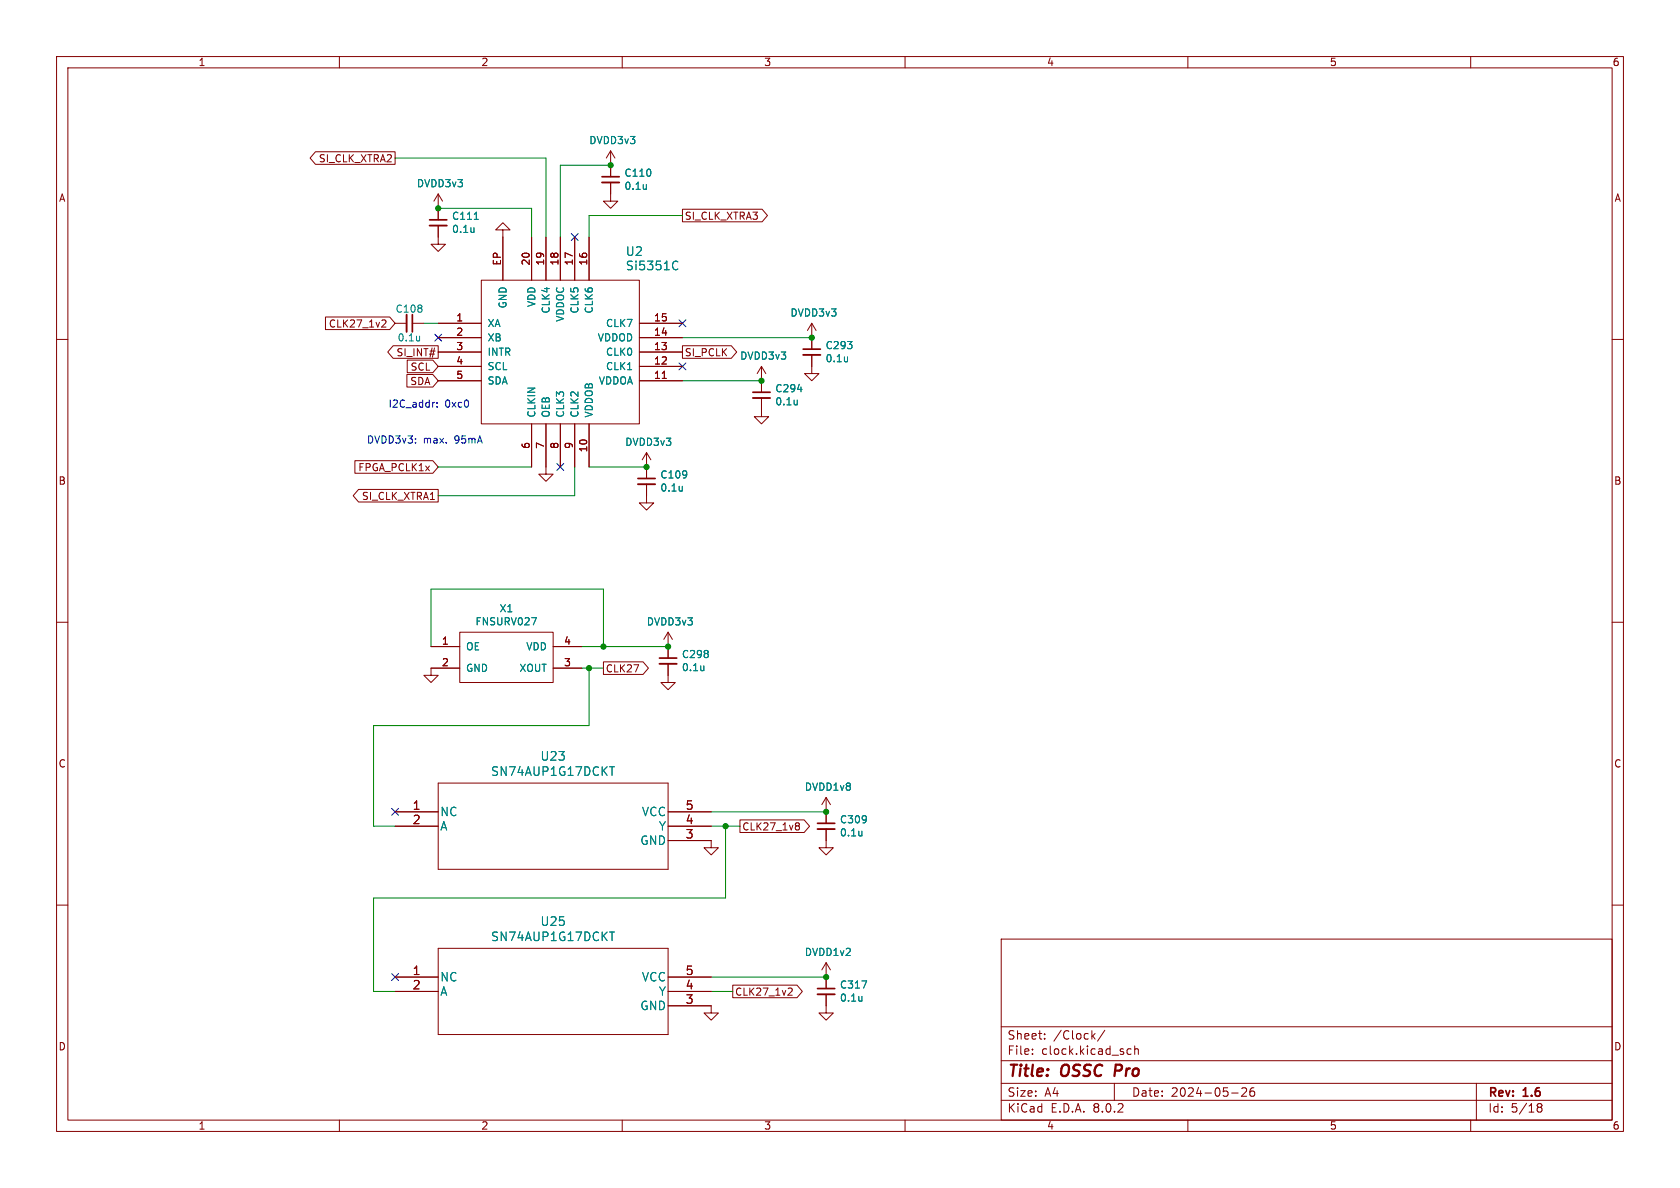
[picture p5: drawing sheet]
<svg xmlns="http://www.w3.org/2000/svg" width="297mm" height="210mm" viewBox="0 0 297 210" stroke-linecap="round" stroke-linejoin="round" font-family="sans-serif">
<g fill="none" stroke="#840000" stroke-width=".18">
<path d="M10 10h277v190h-277zM12 12h273v186h-273zM60 10v2M110 10v2M160 10v2M210 10v2M260 10v2M55.8 26.8h14v2.3h-14l-1-1.2zM77.5 39.9v3.3h1.2l-1.2 1.3-1.3-1.3h1.3M77.5 34.3v4.6M77.5 34.3l-.8 1.3M77.5 34.3l.7 1.3"/>
<path d="M107.9 32.3v3.3h1.3l-1.3 1.2-1.2-1.2h1.2M107.9 26.7l-.7 1.2M107.9 26.7v4.5M107.9 26.7l.8 1.2M120.6 37h14.1l1 1.1-1 1.1h-14.1zM10 60h2M57.5 56h11.4l.9 1.2-.9 1.1h-11.4zM67.7 56.6h.4l.1 .3-.7 .9h.7M69.8 57.2h2.1M72.9 57.2h2M77.5 57.2h7.6M77.5 59.7h7.6"/>
<path d="M85.1 49.5h27.9v25.4h-27.9zM88.9 40.6h1.3l-1.3-1.2-1.3 1.2h1.3v8.9M94 41.9v7.6M96.5 41.9v7.6M99.1 41.9v7.6M101.6 41.9v7.6M104.1 41.9v7.6M113 57.2h7.6M113 59.7h7.6M143.5 57.2l-.8 1.2M143.5 57.2v4.5M143.5 57.2l.8 1.2"/>
<path d="M285 60h2M69.5 61.1h8v2.2h-8l-1-1.1zM71.9 66.2h4.6l1 1.1-1 1.1h-4.6zM72 63.7h4.5l1 1.1-1 1.1h-4.5zM77.5 67.3h7.6M77.5 64.8h7.6M77.5 62.2h7.6M94 74.9v7.7M96.5 74.9v8.9h1.3l-1.3 1.3-1.3-1.3h1.3M99.1 74.9v7.7M101.6 74.9v7.7M104.1 74.9v7.7"/>
<path d="M113 67.3h7.6M113 64.8h7.6M113 62.2h7.6M117.1 66.9h.7M120.6 61.1h8.7l.9 1.1-.9 1.1h-8.7zM134.6 70.4v3.3h1.3l-1.3 1.2-1.3-1.2h1.3M134.6 64.8l-.7 1.2M134.6 64.8v4.5M134.6 64.8l.8 1.2M143.5 62.7v3.3h1.3l-1.3 1.3-1.3-1.3h1.3M62.7 81.4h13.8l1 1.2-1 1.1h-13.8zM63.4 86.5h14.1v2.2h-14.1l-1-1.1z"/>
<path d="M114.3 85.6v3.3h1.3l-1.3 1.3-1.3-1.3h1.3M114.3 80v4.6M114.3 80l-.8 1.3M114.3 80l.8 1.3M10 110h2M76.2 114.3h5.1M81.3 111.8h16.5v8.9h-16.5zM81.3 118.1h-5.1v1.3h1.3l-1.3 1.3-1.3-1.3h1.3M97.8 114.3h5.1M97.8 118.1h5.1M106.7 117h7l.9 1.1-.9 1.1h-7zM118.1 117.3v3.4h1.3l-1.3 1.2-1.3-1.2h1.3"/>
<path d="M118.1 111.8v4.5M118.1 111.8l-.8 1.2M118.1 111.8l.8 1.2M285 110h2M77.5 138.4h40.6v15.3h-40.6zM10 160h2M69.8 143.5h7.7M69.8 146.1h7.7M118.1 148.6h7.6v1.3h1.3l-1.3 1.2-1.2-1.2h1.2M118.1 143.5h7.6M118.1 146.1h7.6M130.8 144.9h11.4l.9 1.2-.9 1.1h-11.4z"/>
<path d="M140.8 145.5h.3l.2 .2-.2 .3M140.8 146h.3M141.1 146l.2 .2v.3l-.2 .2h-.3M146 146.6v3.3h1.3l-1.3 1.2-1.2-1.2h1.2M146 141v4.5M146 141l-.7 1.2M146 141l.8 1.2M285 160h2M69.8 172.7h7.7M69.8 175.3h7.7M77.5 167.6h40.6v15.3h-40.6zM118.1 177.8h7.6v1.3h1.3l-1.3 1.2-1.2-1.2h1.2"/>
<path d="M118.1 172.7h7.6M118.1 175.3h7.6M129.5 174.1h11.4l1 1.2-1 1.1h-11.4zM139.5 174.7h.4l.2 .3-.8 .9h.8M146 175.8v3.3h1.3l-1.3 1.2-1.2-1.2h1.2M146 170.2l-.7 1.3M146 170.2v4.6M146 170.2l.8 1.3M177 166h108v32h-108zM60 198v2M110 198v2M160 198v2"/>
<path d="M177 194.5h108M177 191.5h108M177 187.5h108M177 181.5h108M182.5 186.3v.1M182.5 185.5v.1M184.7 183.6v.1M184.7 182.8v.1M193.2 183.1l.4 .6M193.6 182.7l-.6 .6M195.3 182.1l-1.3 2M197 191.5v3"/>
<path d="M199.2 186.1l.3 .3 .5-.1M200 185.5l-.5-.1-.3 .3M200.6 185.5l.2-.1 .4 .1v.9M200.6 184.9v1.5M210 198v2M217.7 193.2h1.2M219.5 192.4l.6-.1 .2 .1 .1 .3-.9 1.1h.9M221.7 192.3a.59 .59 0 0 0-.7 .6v.6l.1 .2 .4 .1 .2-.1 .1-.5-.1-.3h-.5l-.2 .3M260 198v2M261 191.5v6.5M271.7 195.5l.3 .2M271.7 195.4l.3-.3 .5 .1 .1 .3-.3 .2"/>
<path d="M272 195.7h.3M272 195.7l-.3 .3M272.3 195.7l.3 .3-.1 .5-.5 .1-.3-.3"/>
</g>
<path d="M197.3 188.2l-.3 2" fill="none" stroke="#840000" stroke-width=".4"/>
<g fill="none" stroke="#008484" stroke-width=".18">
<path d="M83.8 38.8h.8M114.3 32.6v.9M114.3 33.4h-.1M74.2 59.4v.9M83.8 40.2v.9M83.8 41h-.1M119.2 46.2h.3l.3 .1M119.8 47.5l-.3 .2-.3-.1M74.2 60.1l-.1 .1M140.9 70.7v.9M140.9 71.5h.1M141 68.8h.8"/>
<path d="M149.8 63.1v.9M149.8 63.8v.1M120.6 86v.8M120.6 86.7v.1M94 109.2h.8l-.5 1.3M124.4 117.7v.9M124.4 118.4v.1M107.8 135.5h.8M108.2 135.5v1.6M152.4 146.9v.9M152.4 147.7h-.1M107.8 164.8h.8"/>
<path d="M108.2 164.8v1.5M152.4 176.1v.9M152.4 173.4h.8l-.5 1.3M152.4 176.9h-.1"/>
</g>
<path d="M75.9 39.9h3.1M106.4 32.3h3.1M71.9 55.6v3.1M133.1 70.4h3M142 62.7h3M112.8 85.6h3M116.6 117.3h3M144.5 146.6h3.1M144.5 175.8h3.1" fill="none" stroke="#840000" stroke-width=".33"/>
<path d="M75.9 38.9h3.1M106.4 31.2h3.1M72.9 55.6v3.1M133.1 69.3h3M142 61.7h3M112.8 84.6h3M116.6 116.3h3M144.5 145.5h3.1M144.5 174.8h3.1" fill="none" stroke="#840000" stroke-width=".3"/>
<path d="M76.7 71.1h.1M77.3 71.9v.1M77.3 71.2v.1" fill="none" stroke="#0000c2" stroke-width=".18"/>
<g fill="none" stroke="#008400" stroke-width=".18">
<path d="M69.8 27.9h26.7v14M77.5 36.8h16.5v5.1M107.9 29.2h-8.8v12.7M120.6 38.1h-16.5v3.8M74.9 57.2h2.6M120.6 59.7h22.9M120.6 67.3h14M77.5 82.6h16.5M101.6 82.6v5h-24.1M104.1 82.6h10.2M76.2 114.3v-10.2h30.5v10.2M102.9 114.3h15.2"/>
<path d="M102.9 118.1h3.8M104.1 118.1v10.2h-38.1v17.8h3.8M125.7 146.1h5.1M125.7 143.5h20.3M128.3 146.1v12.7h-62.3v16.5h3.8M125.7 175.3h3.8M125.7 172.7h20.3"/>
</g>
<g fill="none" stroke="#000084" stroke-width=".18">
<path d="M76.9 59.1l1.2 1.2M78.1 59.1l-1.2 1.2M101 41.3l1.2 1.2M102.2 41.3l-1.2 1.2M120 56.5l1.3 1.3M121.3 56.5l-1.3 1.3M120 64.2l1.3 1.2M121.3 64.2l-1.3 1.2M98.5 81.9l1.2 1.3M99.7 81.9l-1.2 1.3M69.2 142.9l1.3 1.2M70.5 142.9l-1.3 1.2"/>
<path d="M69.2 172.1l1.3 1.2M70.5 172.1l-1.3 1.2"/>
</g>
<g fill="#008400" stroke="#008400" stroke-width=".18">
<circle cx="106.7" cy="114.3" r=".46"/>
<circle cx="118.1" cy="114.3" r=".46"/>
<circle cx="104.1" cy="118.1" r=".46"/>
<circle cx="146" cy="172.7" r=".46"/>
<circle cx="128.3" cy="146.1" r=".46"/>
<circle cx="146" cy="143.5" r=".46"/>
<circle cx="114.3" cy="82.6" r=".46"/>
<circle cx="143.5" cy="59.7" r=".46"/>
<circle cx="134.6" cy="67.3" r=".46"/>
<circle cx="107.9" cy="29.2" r=".46"/>
<circle cx="77.5" cy="36.8" r=".46"/>
</g>
<g font-size="2.8" fill="#840000">
<text x="178" y="190.9">Title:</text>
<text x="187.7" y="190.9">OSSC</text>
<text x="197.9" y="190.9">Pro</text>
</g>
<g font-size="2.1" fill="#008484">
<text x="110.5" y="45.4">U2</text>
<text x="110.5" y="48">Si5351C</text>
<text x="86.7" y="137.4">SN74AUP1G17DCKT</text>
<text x="95.5" y="134.7">U23</text>
<text x="77.7" y="144.5">NC</text>
<text x="77.7" y="147">A</text>
<text x="113.1" y="149.6">GND</text>
<text x="113.4" y="144.5">VCC</text>
<text x="116.4" y="147">Y</text>
<text x="86.7" y="166.6">SN74AUP1G17DCKT</text>
<text x="95.5" y="163.9">U25</text>
<text x="77.7" y="173.7">NC</text>
<text x="113.4" y="173.7">VCC</text>
<text x="77.7" y="176.2">A</text>
<text x="113.1" y="178.8">GND</text>
<text x="116.4" y="176.2">Y</text>
</g>
<g font-size="2.1" fill="#840000">
<text x="72.9" y="143.3">1</text>
<text x="121.1" y="143.3">5</text>
<text x="72.9" y="145.8">2</text>
<text x="121.1" y="148.3">3</text>
<text x="121.1" y="145.8">4</text>
<text x="72.9" y="172.5">1</text>
<text x="121.1" y="172.5">5</text>
<text x="72.9" y="175">2</text>
<text x="121.1" y="177.5">3</text>
<text x="121.1" y="175">4</text>
<text x="178" y="184">Sheet:</text>
<text x="186.2" y="184">/Clock/</text>
<text x="178" y="186.7">File:</text>
<text x="184.1" y="186.7">clock.kicad_sch</text>
<text x="178" y="196.9">KiCad</text>
<text x="178" y="194.1">Size:</text>
<text x="184.7" y="194.1">A4</text>
<text x="185.7" y="196.9">E.D.A.</text>
<text x="193.3" y="196.9">8.0.2</text>
<text x="200" y="194.1">Date:</text>
<text x="207" y="194.1">2024-05-26</text>
<text x="263" y="194.3">Rev:</text>
<text x="263" y="196.9">Id:</text>
<text x="267.1" y="196.9">5/18</text>
<text x="269.4" y="194.3">1.6</text>
</g>
<g font-size="1.8" fill="#840000">
<text x="35" y="11.9">1</text>
<text x="85" y="11.9">2</text>
<text x="135" y="11.9">3</text>
<text x="185" y="11.9">4</text>
<text x="235" y="11.9">5</text>
<text x="285" y="11.9">6</text>
<text x="56.3" y="28.9">SI_CLK_XTRA2</text>
<text x="10.3" y="35.9">A</text>
<text x="285.3" y="35.9">A</text>
<text x="121" y="39.1">SI_CLK_XTRA3</text>
<text x="88.6" y="47" transform="rotate(-90 88.6 47)">EP</text>
<text x="93.7" y="47" transform="rotate(-90 93.7 47)">20</text>
<text x="96.3" y="47" transform="rotate(-90 96.3 47)">19</text>
<text x="98.8" y="47" transform="rotate(-90 98.8 47)">18</text>
<text x="101.3" y="47" transform="rotate(-90 101.3 47)">17</text>
<text x="103.9" y="47" transform="rotate(-90 103.9 47)">16</text>
<text x="58" y="58.1">CLK27_1v2</text>
<text x="80.6" y="56.9">1</text>
<text x="80.6" y="59.4">2</text>
<text x="115.5" y="59.4">14</text>
<text x="115.5" y="56.9">15</text>
<text x="70" y="63.2">SI_INT#</text>
<text x="72.5" y="65.7">SCL</text>
<text x="80.6" y="62">3</text>
<text x="80.6" y="64.5">4</text>
<text x="115.5" y="64.5">12</text>
<text x="115.5" y="62">13</text>
<text x="121" y="63.2">SI_PCLK</text>
<text x="72.4" y="68.3">SDA</text>
<text x="80.6" y="67.1">5</text>
<text x="115.5" y="67.1">11</text>
<text x="63.2" y="83.5">FPGA_PCLK1x</text>
<text x="93.7" y="79.4" transform="rotate(-90 93.7 79.4)">6</text>
<text x="96.3" y="79.4" transform="rotate(-90 96.3 79.4)">7</text>
<text x="98.8" y="79.4" transform="rotate(-90 98.8 79.4)">8</text>
<text x="101.3" y="79.4" transform="rotate(-90 101.3 79.4)">9</text>
<text x="103.9" y="80.1" transform="rotate(-90 103.9 80.1)">10</text>
<text x="10.3" y="85.9">B</text>
<text x="63.9" y="88.6">SI_CLK_XTRA1</text>
<text x="285.3" y="85.9">B</text>
<text x="78" y="114">1</text>
<text x="78" y="117.9">2</text>
<text x="99.6" y="117.9">3</text>
<text x="99.6" y="114">4</text>
<text x="107" y="119.1">CLK27</text>
<text x="10.3" y="135.9">C</text>
<text x="285.3" y="135.9">C</text>
<text x="131.1" y="147">CLK27_1v8</text>
<text x="129.9" y="176.2">CLK27_1v2</text>
<text x="10.3" y="185.9">D</text>
<text x="285.3" y="185.9">D</text>
<text x="35" y="199.9">1</text>
<text x="85" y="199.9">2</text>
<text x="135" y="199.9">3</text>
<text x="185" y="199.9">4</text>
<text x="235" y="199.9">5</text>
<text x="285" y="199.9">6</text>
</g>
<g font-size="1.8" fill="#008484">
<text x="104.1" y="25.7">DVDD3v3</text>
<text x="73.6" y="33.3">DVDD3v3</text>
<text x="110.3" y="31.4">C110</text>
<text x="110.3" y="33.8">0.1u</text>
<text x="79.8" y="39.1">C111</text>
<text x="79.8" y="41.4">0.1u</text>
<text x="69.8" y="55.5">C108</text>
<text x="86.1" y="58">XA</text>
<text x="89.8" y="54.6" transform="rotate(-90 89.8 54.6)">GND</text>
<text x="94.8" y="54.4" transform="rotate(-90 94.8 54.4)">VDD</text>
<text x="97.4" y="55.5" transform="rotate(-90 97.4 55.5)">CLK4</text>
<text x="99.9" y="57" transform="rotate(-90 99.9 57)">VDDOC</text>
<text x="102.5" y="55.5" transform="rotate(-90 102.5 55.5)">CLK5</text>
<text x="105" y="55.5" transform="rotate(-90 105 55.5)">CLK6</text>
<text x="107" y="58">CLK7</text>
<text x="139.6" y="56.2">DVDD3v3</text>
<text x="70.2" y="60.6">0.1u</text>
<text x="86.1" y="60.6">XB</text>
<text x="86.1" y="63.1">INTR</text>
<text x="86.1" y="65.6">SCL</text>
<text x="105.6" y="60.6">VDDOD</text>
<text x="107" y="65.6">CLK1</text>
<text x="107" y="63.1">CLK0</text>
<text x="130.8" y="63.8">DVDD3v3</text>
<text x="145.9" y="61.9">C293</text>
<text x="145.9" y="64.2">0.1u</text>
<text x="86.1" y="68.2">SDA</text>
<text x="105.8" y="68.2">VDDOA</text>
<text x="137" y="69.5">C294</text>
<text x="137" y="71.9">0.1u</text>
<text x="94.8" y="73.9" transform="rotate(-90 94.8 73.9)">CLKIN</text>
<text x="97.4" y="73.9" transform="rotate(-90 97.4 73.9)">OEB</text>
<text x="99.9" y="73.9" transform="rotate(-90 99.9 73.9)">CLK3</text>
<text x="102.5" y="73.9" transform="rotate(-90 102.5 73.9)">CLK2</text>
<text x="105" y="73.9" transform="rotate(-90 105 73.9)">VDDOB</text>
<text x="110.4" y="79">DVDD3v3</text>
<text x="116.6" y="84.8">C109</text>
<text x="116.6" y="87.1">0.1u</text>
<text x="84" y="110.7">FNSURV027</text>
<text x="88.2" y="108.4">X1</text>
<text x="114.2" y="110.8">DVDD3v3</text>
<text x="82.3" y="115.2">OE</text>
<text x="82.3" y="119">GND</text>
<text x="91.7" y="119">XOUT</text>
<text x="92.9" y="115.2">VDD</text>
<text x="120.5" y="116.5">C298</text>
<text x="120.5" y="118.8">0.1u</text>
<text x="142.2" y="140">DVDD1v8</text>
<text x="148.4" y="145.7">C309</text>
<text x="148.4" y="148.1">0.1u</text>
<text x="142.2" y="169.2">DVDD1v2</text>
<text x="148.4" y="175">C317</text>
<text x="148.4" y="177.3">0.1u</text>
</g>
<g font-size="1.8" fill="#0000c2">
<text x="68.6" y="72.1">I2C_addr:</text>
<text x="78.6" y="72.1">0xc0</text>
<text x="64.8" y="78.5">DVDD3v3:</text>
<text x="74.8" y="78.5">max.</text>
<text x="80.5" y="78.5">95mA</text>
</g>
</svg>
